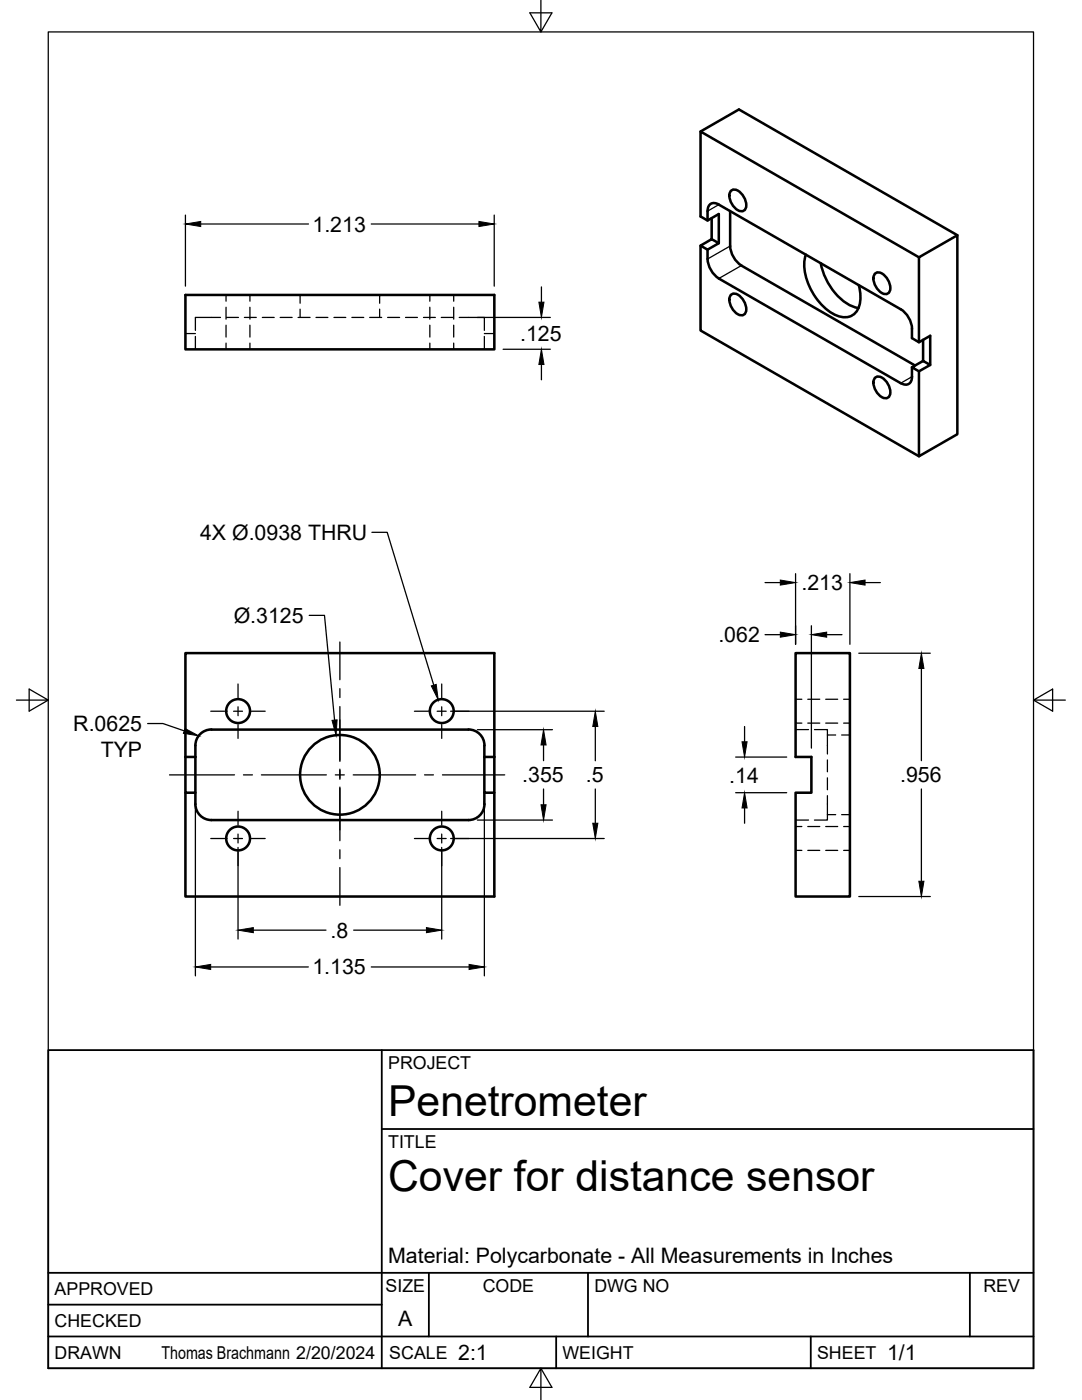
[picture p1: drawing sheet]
<svg xmlns="http://www.w3.org/2000/svg" width="216mm" height="279mm" viewBox="0 0 216 279" stroke-linecap="round" stroke-linejoin="round" font-family="sans-serif">
<!-- layer: Visible -->
<g fill="none" stroke="#000" stroke-width=".51">
<path d="M139.8 26.2l7.6-4.4 43.6 25.1M145.8 38.2a1.2 1.2 0 0 1 1.9 .2 3.2 3.2 0 0 1 1 3.4 1.2 1.2 0 0 1-1.9-.2 3.2 3.2 0 0 1-1-3.4zM37 58.9h61.6v10.8h-61.6zM139.8 49l2.2-1.3 1.4 .8-2.2 1.3zM139.8 49v17l43.6 25.1M141.2 49.8a5.6 5.6 0 0 0 2.2 5.8l36.3 20.9a1.37 1.37 0 0 0 1.6 .1 1.37 1.37 0 0 0 .7-1.4v-1.9M141.2 42.1v1.9M142 43.5v4.2M143.4 40.8l36.3 20.9a4.9 4.9 0 0 1 2.3 3.9v1.9l1.4 .8 2.2-1.3v5.8M143.4 48.5v-5.8l-2.2 1.3-1.4-.8v-17l43.6 25.2M143.4 40.8a1.37 1.37 0 0 0-1.6-.1 1.37 1.37 0 0 0-.6 1.4M145.7 42.1v7a5 5 0 0 0 2.3 3.9l34.6 19.9"/>
<path d="M145.8 58.9a1.2 1.2 0 0 1 1.9 .2 3.2 3.2 0 0 1 1 3.5 1.2 1.2 0 0 1-1.9-.2 3.2 3.2 0 0 1-1-3.5zM160.8 50.8a10.5 10.5 0 0 0 2.6 9.4 7.5 7.5 0 0 0 5.4 3.1 3.2 3.2 0 0 0 2.9-3.5l-.1-1.9-.2-1M163.8 52.5a12.1 12.1 0 0 0 6.3 8.7l1.2 .3M174.5 54.7a1.2 1.2 0 0 1 1.9 .2 3.2 3.2 0 0 1 1 3.4 1.2 1.2 0 0 1-1.9-.2 3.2 3.2 0 0 1-1-3.4zM174.5 75.5a1.2 1.2 0 0 1 1.9 .2 3.2 3.2 0 0 1 1 3.4 1.2 1.2 0 0 1-1.9-.2 3.2 3.2 0 0 1-1-3.4zM182 73.3l2.2-1.3 1.4 .8-2.2 1.3zM183.4 68.3v-16.9l7.6-4.5v39.8l-7.6 4.4v-17M184.2 67.8v4.2M158.7 130.3h10.9v48.6h-10.9v-20.7h3.2v-7.1h-3.2zM37 151.1v7.1h2v-7.1M37 158.2v20.7h61.6v-20.7M37 151.1v-20.8h61.6v20.8"/>
<path d="M37 151.1h2M39 158.2a5.1 5.1 0 0 0 .9 4.5 3.2 3.2 0 0 0 2.3 1h51.3a3.2 3.2 0 0 0 3.2-3.2M39 148.8v2.3M42.2 145.6h51.3M42.2 145.6a3.2 3.2 0 0 0-3.2 3.2M93.5 145.6a3.2 3.2 0 0 1 3.2 3.2M96.6 151.1v7.1h2v-7.1M96.6 151.1h2M96.6 148.8v2.3M96.6 158.2v2.3"/>
<circle cx="47.5" cy="141.9" r="2.38"/>
<circle cx="67.8" cy="154.6" r="7.9"/>
<circle cx="88.1" cy="141.9" r="2.38"/>
<circle cx="47.5" cy="167.3" r="2.38"/>
<circle cx="88.1" cy="167.3" r="2.38"/>
</g>
<!-- layer: Hidden -->
<g fill="none" stroke="#000" stroke-width=".25">
<path d="M45.1 58.9v1.2M49.9 58.9v1.2M59.9 58.9v1.6M75.8 58.9v1.6M85.8 58.9v1.2M90.5 58.9v1.2M37 66.6h2M39 67.1v2.6M44 63.4h-5v2.5M45.1 61.3v2.4M45.1 64.9v2.4M45.1 68.5v1.2"/>
<path d="M45.2 63.4h2.4M48.8 63.4h2.3M49.9 61.3v2.4M49.9 64.9v2.4M49.9 68.5v1.2M52.3 63.4h2.4M55.9 63.4h2.4M59.5 63.4h2.4M59.9 61.7v1.7M63.1 63.4h2.3M66.6 63.4h2.4M70.2 63.4h2.4"/>
<path d="M73.8 63.4h2.4M75.8 61.7v1.7M77.3 63.4h2.4M80.9 63.4h2.4M84.5 63.4h2.4M85.8 61.3v2.4M85.8 64.9v2.4M85.8 68.5v1.2M88.1 63.4h2.3M90.5 61.3v2.4M90.5 64.9v2.4M90.5 68.5v1.2"/>
<path d="M91.6 63.4h5v2.5M96.6 66.6h2M96.6 67.1v2.6M158.7 139.6h1.3M161.2 139.6h2.4M164.8 139.6h2.4M168.3 139.6h1.3M158.7 145.6h2.6M158.7 144.3h1.3M161.2 144.3h2.4M162.5 145.6h2.6v4.9M164.8 144.3h2.4"/>
<path d="M165.1 158.8v4.9h-2.6M165.1 151.7v2.3M165.1 155.2v2.4M165.1 146.7h1.7M167.9 146.7h1.7M168.3 144.3h1.3M158.7 163.7h2.6M158.7 169.7h1.3M158.7 165h1.3M161.2 169.7h2.4M161.2 165h2.4M164.8 169.7h2.4"/>
<path d="M164.8 165h2.4M165.1 162.6h1.7M167.9 162.6h1.7M168.3 169.7h1.3M168.3 165h1.3"/>
</g>
<!-- layer: Visible Narrow -->
<path d="M143.4 40.8l-2.2 1.3M145.7 49.1l-4.5 2.6M147.9 53l-4.5 2.6M182 75.2l-2.3 1.3" fill="none" stroke="#000" stroke-width=".25"/>
<!-- layer: Titleblock -->
<path d="M9.6 209.6h196.6v63.5h-196.6zM76.2 209.6v63.5M76.2 225.3h130M9.6 254h196.6M85.6 254v12.7M117.3 254v12.7M193.5 254v12.7M9.6 266.7h196.6M9.6 260.4h66.6M111 266.7v6.4M161.8 266.7v6.4" fill="none" stroke="#000" stroke-width=".36"/>
<!-- layer: Border -->
<path d="M9.6 6.4h196.6v266.7h-196.6zM107.9 0v6.4l-2.2-3.8h4.4l-2.2 3.8M3.3 139.7h6.3l-3.8-2.2v4.4l3.8-2.2M206.2 139.7l3.8 2.2v-4.4l-3.8 2.2h6.4M107.9 273.1l2.2 3.8h-4.4l2.2-3.8v6.3" fill="none" stroke="#000" stroke-width=".25"/>
<!-- layer: FD_Dimensions -->
<g fill="none" stroke="#000" stroke-width=".25">
<path d="M37 42.9v14.2M40 44.7h21.6M74.1 44.7h21.5M98.6 42.9v14.2M108 57.3v3M95.2 63.4h14.6M100.4 69.7h9.4M108 72.7v3.1M74.2 106.2h3.1l9.3 30.5M152.7 116.3h3M158.7 114.5v14.1M169.6 114.5v14.1"/>
<path d="M172.6 116.3h3.1M61.7 122.8h3l2.1 20.9M152.7 126.7h3M161.9 124.9v24.4M165 126.7h3M171.4 130.4h14.2M183.9 133.4v18.4M39 160v34.8M89.9 141.9h30.7M95.2 145.6h15M96.6 160v34.8M108.5 148.7v3.1"/>
<path d="M108.5 157.5v3.1M118.8 145v6.8M118.8 157.5v6.8M146.8 151.1h10.2M146.8 158.2h10.2M148.6 145v3M183.9 157.5v18.4M47.5 169.1v18.3M88.1 169.1v18.3M89.9 167.3h30.7M95.2 163.7h15M148.6 161.2v3.1"/>
<path d="M171.4 178.9h14.2M42 193h19.5M50.5 185.6h14.5M70.6 185.6h14.5M74.1 193h19.5"/>
</g>
<g fill="#000" stroke="#000" stroke-width=".2">
<path d="M37 44.7l3-.5v1zM95.6 44.2l3 .5-3 .5zM107.5 60.3h1l-.5 3.1zM108 69.7l.5 3h-1zM155.7 115.8l3 .5-3 .5zM169.6 116.3l3-.5v1zM86.1 136.9l.9-.3 .4 3.1zM155.7 126.2l3 .5-3 .5zM161.9 126.7l3.1-.5v1zM183.9 130.4l.5 3h-1.1zM66.3 143.8l1-.1-.2 3zM108.5 145.6l.5 3.1h-1.1z"/>
<path d="M118.8 141.9l.5 3.1h-1zM148.1 148h1l-.5 3.1zM107.9 160.6h1.1l-.5 3.1zM118.3 164.3h1l-.5 3zM148.6 158.2l.5 3h-1zM183.3 175.9h1.1l-.5 3zM39 193l3-.5v1zM47.5 185.6l3-.5v1zM85.1 185.1l3 .5-3 .5zM93.6 192.5l3 .5-3 .5z"/>
</g>
<!-- layer: Smart Centers -->
<g fill="none" stroke="#000" stroke-width=".25">
<path d="M47.5 136.5v2.8M67.8 128.1v7.6M67.8 137.4v1.8M88.1 136.5v2.8M33.8 154.6h13M42.1 141.9h2.7M46.6 141.9h1.8M47.5 141.1v1.7M47.5 144.6v2.8M48.6 154.6h1.8M50.2 141.9h2.7M52.2 154.6h12.9"/>
<path d="M66.9 154.6h1.8M67.8 141v11M67.8 153.5v2M67.8 157.1v10.7M70.5 154.6h12.4M82.7 141.9h2.7M84.7 154.6h1.8M87.2 141.9h1.8M88.1 141.1v1.7M88.1 144.6v2.8M88.3 154.6h12.4M90.8 141.9h2.8"/>
<path d="M42.1 167.3h2.7M46.6 167.3h1.8M47.5 161.9v2.8M47.5 166.5v1.7M47.5 170v2.8M50.2 167.3h2.7M67.8 169.6v1.8M67.8 173.1v7.6M82.7 167.3h2.7M87.2 167.3h1.8M88.1 161.9v2.8M88.1 166.5v1.7"/>
<path d="M88.1 170v2.8M90.8 167.3h2.8"/>
</g>
<!-- layer: Leaders -->
<path d="M36.9 145.4l2.7 1.5-3-.6z" fill="#000" stroke="#000" stroke-width=".2"/>
<path d="M29.5 144.4h3l4.3 1.5" fill="none" stroke="#000" stroke-width=".25"/>
<g font-size="8.5">
<text x="77.4" y="222.8">Penetrometer</text>
<text x="77.4" y="237.8">Cover for distance sensor</text>
</g>
<g font-size="4.3">
<text x="62.4" y="46.2">1.213</text>
<text x="103.8" y="68">.125</text>
<text x="39.9" y="107.7">4X Ø.0938 THRU</text>
<text x="159.9" y="117.8">.213</text>
<text x="46.6" y="124.3">Ø.3125</text>
<text x="143.3" y="128.1">.062</text>
<text x="14.6" y="145.9">R.0625</text>
<text x="20.1" y="151">TYP</text>
<text x="104.2" y="156.1">.355</text>
<text x="116.9" y="156.1">.5</text>
<text x="145.5" y="156.2">.14</text>
<text x="179.6" y="156.1">.956</text>
<text x="65.9" y="187.1">.8</text>
<text x="62.3" y="194.5">1.135</text>
<text x="77.4" y="252">Material: Polycarbonate - All Measurements in Inches</text>
<text x="79.5" y="264.5">A</text>
<text x="91.4" y="271.4">2:1</text>
<text x="177" y="271.4">1/1</text>
</g>
<g font-size="3.5">
<text x="77.4" y="213.4">PROJECT</text>
<text x="77.4" y="229.1">TITLE</text>
<text x="76.9" y="257.8">SIZE</text>
<text x="96.3" y="257.8">CODE</text>
<text x="118.6" y="257.8">DWG NO</text>
<text x="196.2" y="257.8">REV</text>
<text x="10.9" y="258.5">APPROVED</text>
<text x="10.9" y="264.8">CHECKED</text>
<text x="10.9" y="271.2">DRAWN</text>
<text x="32.2" y="271.2">Thomas Brachmann 2/20/2024</text>
<text x="77.7" y="271.2">SCALE</text>
<text x="112.2" y="271.2">WEIGHT</text>
<text x="163" y="271.2">SHEET</text>
</g>
</svg>
